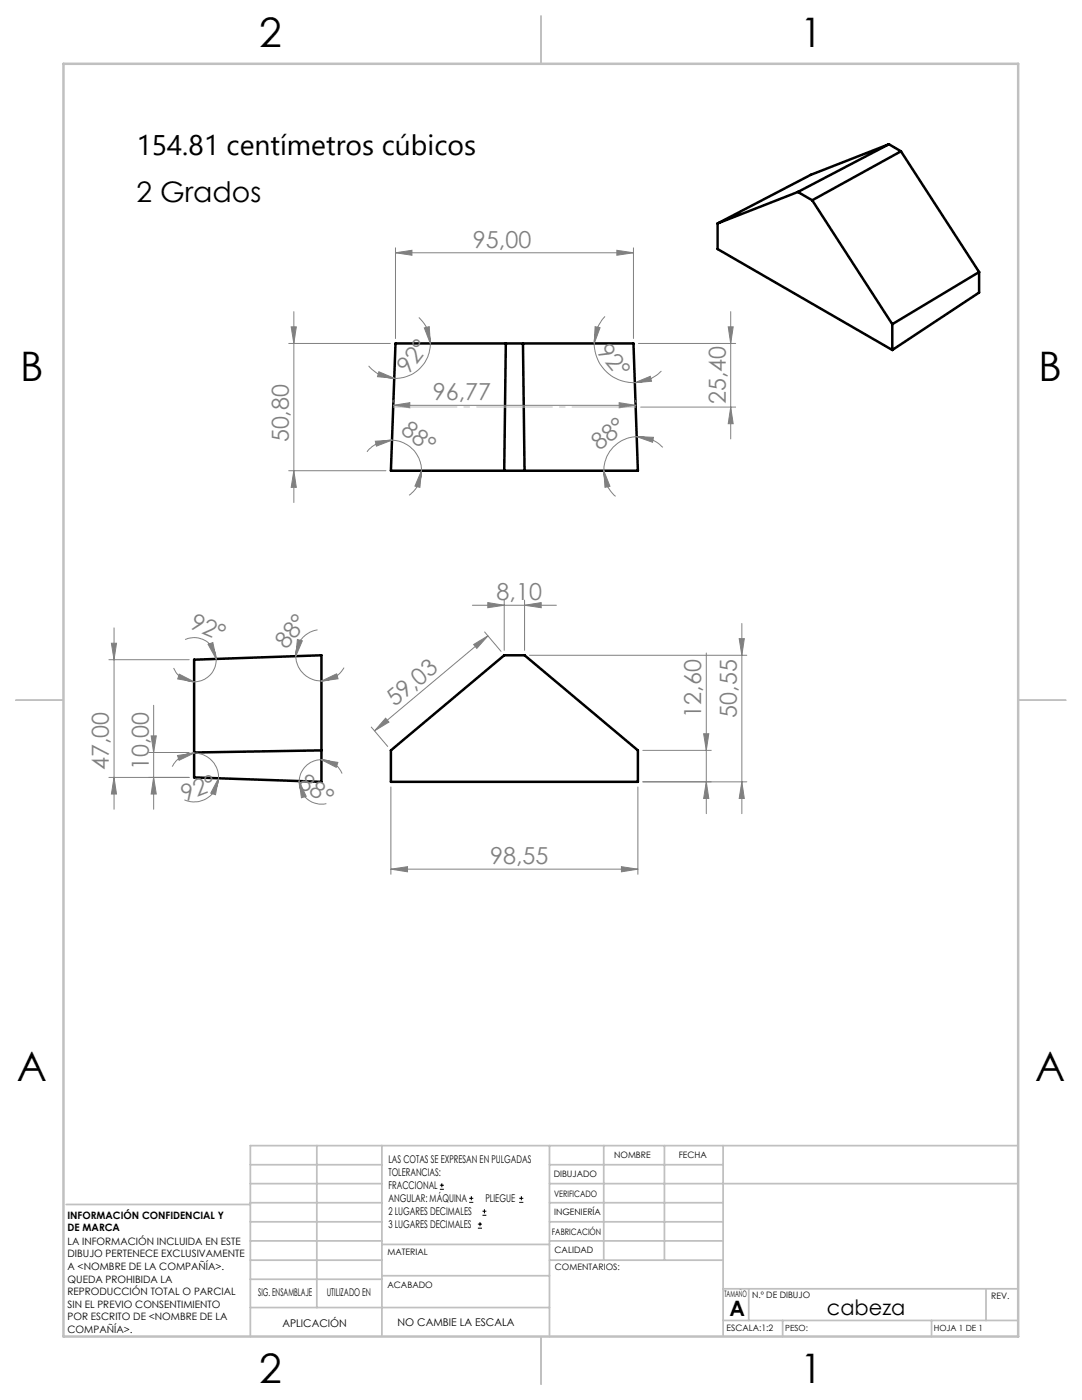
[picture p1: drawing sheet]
<svg xmlns="http://www.w3.org/2000/svg" width="216mm" height="279mm" viewBox="0 0 216 279" stroke-linecap="round" stroke-linejoin="round" font-family="sans-serif">
<g fill="none" stroke="#000" stroke-width=".5">
<path d="M159.2 38.3l-16 6.3M159.2 38.3l2.9 1.7M162.1 40l15.9 24.7M177.4 28.8l-18.2 9.5M177.4 28.8l2.4 1.4M177.4 28.8l-15.6 6.1-18.6 9.7M179.8 30.2l-17.7 9.8M179.8 30.2l15.6 24.1M143.2 44.6v5.1l34.8 20.2M195.4 54.3l-17.4 10.4M195.4 54.3v4.1l-17.4 11.5M78.9 68.5h47.5l.9 25.4h-49.3z"/>
<path d="M100.9 68.5l-.3 25.4M104.4 68.5l.3 25.4M178 64.7v5.2M38.7 131.7l25.4-.9v25.2l-25.4-.8zM64.1 149.8l-25.4 .4M78 149.8l22.6-19h4.1l22.6 19v6.2h-49.3z"/>
</g>
<g fill="none" stroke="#000" stroke-width=".2">
<path d="M87.8 237.3h.8M87.8 236.5h.8M88.2 236.1v.9M93.6 240h.8M93.6 239.1h.8M94.1 238.7v.8M103.6 240h.8M103.6 239.1h.8M104 238.7v.8M95.4 245.1h.8M95.4 244.3h.8M95.8 243.9v.8"/>
<path d="M96.3 242.5h.7M96.3 241.7h.7M96.7 241.3v.8"/>
</g>
<g fill="none" stroke="#808080" stroke-width=".2">
<path d="M78.9 50.4l3.3-.4v.9zM78.9 49.5v18.1M78.9 50.4h47.5M123.1 50l3.3 .4-3.3 .5zM126.4 49.5v18.1M57.6 68.5h20.3M58.1 65.2h1l-.5 3.3zM58.6 62.2v38.1M73.6 73a6.9 6.9 0 0 0 5.1 2.5M75.6 74.2l3.1 1.3-3.4-.3zM78.5 79.9v.4M83.6 63.4a7 7 0 0 1 2.3 5.1"/>
<path d="M84.7 65.4l1-.2 .2 3.3zM85.9 68.5a6.9 6.9 0 0 1-7.2 7M118.6 68.5a7.9 7.9 0 0 0 8.1 7.9M118.7 65.2l1 .2-1.1 3.1zM120.7 63.1l-.3 .4a8 8 0 0 0-1.8 5M126.7 76.4l3.1-1.3 .2 1zM126.9 79.9v.4M127.4 68.5h19.4M132 74a7.9 7.9 0 0 1-5.3 2.4M145.3 65.2h1l-.5 3.3zM145.8 62.2v25.4M57.6 93.9h19.4"/>
<path d="M58.6 93.9l.5 3.4h-1zM74.9 88.1l3.3-.3-3.1 1.2zM78.2 87.8a6.1 6.1 0 0 1 5.9 6.1M78.2 87.8a6.1 6.1 0 0 0-5 2.4M78.5 80.9l3.3-.5v1zM78.5 80.9h48.4M84.1 93.9l-.3 3.4-1-.3zM84.1 93.9a6 6 0 0 1-2.5 4.9M120.5 93.9l1.2 3.1-1 .3zM120.5 93.9a6.6 6.6 0 0 0 2.3 5.2M123.5 80.4l3.4 .5-3.4 .5zM127 87.1l3.4 .2-.2 1z"/>
<path d="M127 87.1a6.8 6.8 0 0 0-6.5 6.8M127 87.1a6.9 6.9 0 0 1 5.3 2.2M127.8 81.2h19M145.8 81.2l.5 3.4h-1zM100.6 119.8v10M104.7 119.8v10M21.7 131.7h16M22.2 128.4h1l-.4 3.3zM22.8 125.3v36.2M34.6 133.3a4.4 4.4 0 0 0 4.1 2.8M35.8 134.5l2.9 1.6-3.2-.6zM36.9 127.6a4.4 4.4 0 0 1 6.2 3.9"/>
<path d="M41.5 128.6l1-.4 .6 3.3zM43.1 131.5a4.4 4.4 0 0 1-4.4 4.6M59 131a5.1 5.1 0 0 0 5.1 4.9M59.3 127.6l1 .3-1.3 3.1zM63.4 125.7a5.1 5.1 0 0 0-4.4 5.3M64.1 135.9l3.1-1.4 .3 1zM68.7 133.2a5.2 5.2 0 0 1-4.6 2.7M94.3 120.8h16.7M94.5 128.6l2.9-1.7-2.3 2.5zM96.7 126.1l3.3 3.9M97.3 120.3l3.3 .5-3.3 .5zM97.4 126.9l-22.6 18.9"/>
<path d="M104.7 120.8l3.3-.5v1zM105.7 130.8h43.3M140.9 130.3v32.1M147.5 127.5h1l-.5 3.3zM148 124.4v38M21.7 155.2h16M22.8 155.2l.4 3.3h-1zM29.7 150.2h8M30.2 146.9h1l-.5 3.3zM30.7 155.2l.5 3.3h-1zM30.7 140.8v20.7M35.4 150.8l3.3-.5-3 1.4z"/>
<path d="M38.7 150.3a4.9 4.9 0 0 1 4.9 5M38.7 150.3a5 5 0 0 0-4.3 2.7M43.6 155.3l-.6 3.3-.9-.3zM43.6 155.3a4.9 4.9 0 0 1-6.8 4.3M59.7 155.9l1.4 3-1 .3zM59.7 155.9a4.4 4.4 0 0 0 5.4 4.5M64.1 151.6l3.3 .6-.3 .9zM64.1 151.6a4.5 4.5 0 0 0-4.4 4.3M64.1 151.6a4.4 4.4 0 0 1 4.2 2.8M74.1 145.1l3.3 3.9M76.9 143.3l.7 .8-2.8 1.7zM78 157.1v17.4"/>
<path d="M127.3 157.1v17.4M128.3 156h20.7M128.3 149.8h13.6M140.4 146.4h1l-.5 3.4zM140.9 156l.5 3.3h-1zM148 156l.5 3.3h-1zM78 173.5l3.3-.5v1zM78 173.5h49.3M124 173l3.3 .5-3.3 .5z"/>
</g>
<path d="M126.9 81.2h-48.4" fill="none" stroke="#c0c0c0" stroke-width=".2" stroke-dasharray="15.2 1.3 1.3 1.3" stroke-dashoffset="2.5" stroke-linecap="butt"/>
<path d="M108 3.2v9.5M3.1 139.7h9.6M203.2 139.7h9.5M108 266.7v9.6" fill="none" stroke="#c0c0c0" stroke-width=".25"/>
<g fill="none" stroke="#c0c0c0" stroke-width=".35">
<path d="M50 232.4h26.2M50 236.2h26.2M63.2 228.6v32.3M76.2 228.6v38.1M109.6 228.6v38.1M109.6 232.4h34.7M109.6 236.2h93.6M120.5 228.6v22.9M132.6 228.6v22.9M144.3 228.6v38.1M203.2 228.6h-153.2v38.1M13.2 240.4h36.8"/>
<path d="M50 243.8h26.2M50 251.5h26.2M50 240h26.2M50 247.7h26.2M50 255.3h26.2M76.2 254.6h33.4M76.2 248.4h33.4M109.6 243.8h34.7M109.6 251.5h34.7M109.6 240h34.7M109.6 247.7h34.7M144.3 257.2h58.9"/>
<path d="M149.4 257.2v6.3M196.7 257.2v6.3M50 260.9h59.6M144.3 263.5h58.9M156.2 263.5v3.2M185.9 263.5v3.2"/>
</g>
<path d="M12.7 12.7h190.5v254h-190.5z" fill="none" stroke="#c0c0c0" stroke-width=".5"/>
<g fill="#808080">
<path d="M84.1 93.9l-.3 3.4-1-.3zM74.9 88.1l3.3-.3-3.1 1.2z"/>
<path d="M35.8 134.5l2.9 1.6-3.2-.6zM41.5 128.6l1-.4 .6 3.3z"/>
<path d="M78 173.5l3.3-.5v1zM124 173l3.3 .5-3.3 .5zM97.3 120.3l3.3 .5-3.3 .5zM104.7 120.8l3.3-.5v1zM78.9 50.4l3.3-.4v.9zM123.1 50l3.3 .4-3.3 .5z"/>
<path d="M43.6 155.3l-.6 3.3-.9-.3zM35.4 150.8l3.3-.5-3 1.4z"/>
<path d="M127 87.1l3.4 .2-.2 1zM120.5 93.9l1.2 3.1-1 .3z"/>
<path d="M94.5 128.6l2.9-1.7-2.3 2.5zM76.9 143.3l.7 .8-2.8 1.7z"/>
<path d="M59.3 127.6l1 .3-1.3 3.1zM64.1 135.9l3.1-1.4 .3 1z"/>
<path d="M75.6 74.2l3.1 1.3-3.4-.3zM84.7 65.4l1-.2 .2 3.3z"/>
<path d="M140.9 156l.5 3.3h-1zM140.4 146.4h1l-.5 3.4z"/>
<path d="M22.8 155.2l.4 3.3h-1zM22.2 128.4h1l-.4 3.3z"/>
<path d="M147.5 127.5h1l-.5 3.3zM148 156l.5 3.3h-1zM30.2 146.9h1l-.5 3.3zM30.7 155.2l.5 3.3h-1zM58.1 65.2h1l-.5 3.3zM58.6 93.9l.5 3.4h-1z"/>
<path d="M118.7 65.2l1 .2-1.1 3.1zM126.7 76.4l3.1-1.3 .2 1z"/>
<path d="M64.1 151.6l3.3 .6-.3 .9zM59.7 155.9l1.4 3-1 .3z"/>
<path d="M123.5 80.4l3.4 .5-3.4 .5zM78.5 80.9l3.3-.5v1z"/>
<path d="M145.3 65.2h1l-.5 3.3zM145.8 81.2l.5 3.4h-1z"/>
</g>
<g font-size="8.1">
<text x="51.7" y="9.3">2</text>
<text x="159.7" y="9.3">1</text>
<text x="4" y="76">B</text>
<text x="207.2" y="76">B</text>
<text x="3.3" y="215.7">A</text>
<text x="206.5" y="215.7">A</text>
<text x="51.7" y="276">2</text>
<text x="159.7" y="276">1</text>
</g>
<g font-size="5.6">
<text x="27.2" y="31">154.81 centímetros cúbicos</text>
<text x="27.2" y="40.4">2 Grados</text>
</g>
<g font-size="4.7" fill="#808080">
<text x="94.4" y="49.4">95,00</text>
<text x="118.9" y="70.2" transform="rotate(50 118.9 70.2)">92°</text>
<text x="81.5" y="74.9" transform="rotate(-53 81.5 74.9)">92°</text>
<text x="86.4" y="79.9">96,77</text>
<text x="144.8" y="80.6" transform="rotate(-90 144.8 80.6)">25,40</text>
<text x="57.6" y="88.3" transform="rotate(-90 57.6 88.3)">50,80</text>
<text x="79.8" y="86.2" transform="rotate(39 79.8 86.2)">88°</text>
<text x="119.6" y="90.1" transform="rotate(-39 119.6 90.1)">88°</text>
<text x="99.1" y="119.7">8,10</text>
<text x="37.7" y="125.3" transform="rotate(23 37.7 125.3)">92°</text>
<text x="57.1" y="129.7" transform="rotate(-52 57.1 129.7)">88°</text>
<text x="78.8" y="141.2" transform="rotate(-40 78.8 141.2)">59,03</text>
<text x="139.9" y="143.2" transform="rotate(-90 139.9 143.2)">12,60</text>
<text x="147" y="143.2" transform="rotate(-90 147 143.2)">50,55</text>
<text x="21.7" y="153.7" transform="rotate(-90 21.7 153.7)">47,00</text>
<text x="29.7" y="153.7" transform="rotate(-90 29.7 153.7)">10,00</text>
<text x="36.8" y="160" transform="rotate(-21 36.8 160)">92°</text>
<text x="59.3" y="156.9" transform="rotate(34 59.3 156.9)">88°</text>
<text x="97.8" y="172.4">98,55</text>
</g>
<g font-size="4.2">
<text x="145.6" y="262.7">A</text>
<text x="165" y="262.4">cabeza</text>
</g>
<g font-size="2.1">
<text x="77.5" y="232.2">LAS COTAS SE EXPRESAN EN PULGADAS</text>
<text x="77.5" y="234.7">TOLERANCIAS:</text>
<text x="77.5" y="237.3">FRACCIONAL</text>
<text x="77.5" y="239.9">ANGULAR: MÁQUINA</text>
<text x="96.9" y="239.9">PLIEGUE</text>
<text x="77.5" y="242.5">2 LUGARES DECIMALES</text>
<text x="77.5" y="245.1">3 LUGARES DECIMALES</text>
<text x="51.5" y="258.7">SIG. ENSAMBLAJE</text>
<text x="65.2" y="258.6">UTILIZADO EN</text>
<text x="56.3" y="264.8">APLICACIÓN</text>
<text x="79.3" y="264.6">NO CAMBIE LA ESCALA</text>
</g>
<g font-size="2">
<text x="13.5" y="243.2">INFORMACIÓN CONFIDENCIAL Y</text>
<text x="13.5" y="245.8">DE MARCA</text>
<text x="13.5" y="248.4">LA INFORMACIÓN INCLUIDA EN ESTE</text>
<text x="13.5" y="250.9">DIBUJO PERTENECE EXCLUSIVAMENTE</text>
<text x="13.5" y="253.4">A &lt;NOMBRE DE LA COMPAÑÍA&gt;.</text>
<text x="13.5" y="256">QUEDA PROHIBIDA LA</text>
<text x="13.5" y="258.5">REPRODUCCIÓN TOTAL O PARCIAL</text>
<text x="13.5" y="261">SIN EL PREVIO CONSENTIMIENTO</text>
<text x="13.5" y="263.5">POR ESCRITO DE &lt;NOMBRE DE LA</text>
<text x="13.5" y="266">COMPAÑÍA&gt;.</text>
</g>
<g font-size="1.8">
<text x="122.5" y="231.1">NOMBRE</text>
<text x="135.4" y="231.1">FECHA</text>
<text x="110.5" y="234.8">DIBUJADO</text>
<text x="110.5" y="238.9">VERIFICADO</text>
<text x="110.6" y="242.5">INGENIERÍA</text>
<text x="77.3" y="250.5">MATERIAL</text>
<text x="110.1" y="246.4">FABRICACIÓN</text>
<text x="110.7" y="250">CALIDAD</text>
<text x="77.3" y="257">ACABADO</text>
<text x="110.7" y="253.5">COMENTARIOS:</text>
<text x="144.5" y="258.9">TAMAÑO</text>
<text x="150.1" y="259.1">N.º DE DIBUJO</text>
<text x="197.8" y="259.2">REV.</text>
<text x="145" y="265.7">ESCALA:1:2</text>
</g>
<g font-size="1.7">
<text x="156.7" y="265.7">PESO:</text>
<text x="186.3" y="265.7">HOJA 1 DE 1</text>
</g>
</svg>
